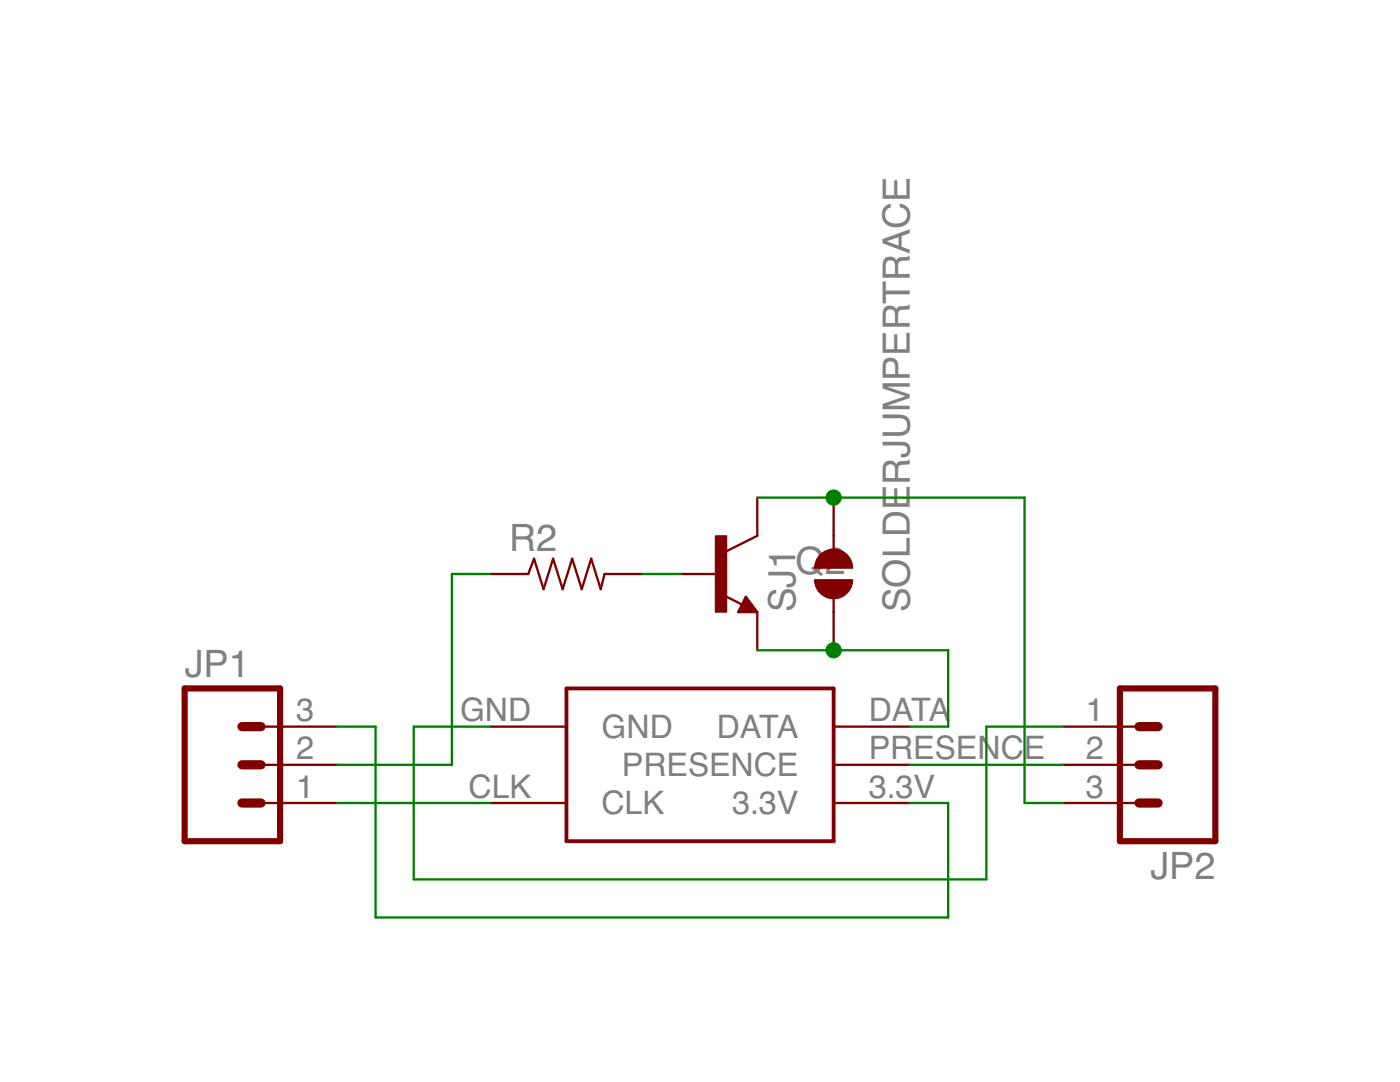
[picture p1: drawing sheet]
<?xml version="1.0" encoding="utf-8"?>
<!DOCTYPE eagle SYSTEM "eagle.dtd">
<!--
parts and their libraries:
SparkFun-Connectors: Licensing: CC v3.0 Share-Alike You are welcome to use this library for commercial purposes.
-->
<eagle version="6.5.0">
<drawing>
<settings>
<setting alwaysvectorfont="no"/>
<setting verticaltext="up"/>
</settings>
<grid distance="0.1" unitdist="inch" unit="inch" style="lines" multiple="1" display="no" altdistance="0.01" altunitdist="inch" altunit="inch"/>
<schematic xreflabel="%F%N/%S.%C%R" xrefpart="/%S.%C%R">
<libraries>
<library name="HHJ">
<symbols>
<symbol name="NUNCHUCK">
<pin name="CLK" x="15.24" y="2.54" length="middle" rot="R180"/>
<pin name="GND" x="15.24" y="-2.54" length="middle" rot="R180"/>
<pin name="3.3V" x="-12.7" y="2.54" length="middle"/>
<pin name="PRESENCE" x="-12.7" y="0" length="middle"/>
<pin name="DATA" x="-12.7" y="-2.54" length="middle"/>
<wire x1="10.16" y1="5.08" x2="10.16" y2="-5.08" width="0.254" layer="94"/>
<wire x1="10.16" y1="-5.08" x2="-7.62" y2="-5.08" width="0.254" layer="94"/>
<wire x1="-7.62" y1="-5.08" x2="-7.62" y2="5.08" width="0.254" layer="94"/>
<wire x1="-7.62" y1="5.08" x2="10.16" y2="5.08" width="0.254" layer="94"/>
</symbol>
</symbols>
<devicesets>
<deviceset name="NUNCHUCK">
<gates>
<gate name="G$1" symbol="NUNCHUCK" x="0" y="0"/>
</gates>
<devices>
<device name="SIMPLE" package="NUNCHUCK-SIMPLE">
<connects>
<connect gate="G$1" pin="3.3V" pad="3.3V"/>
<connect gate="G$1" pin="CLK" pad="CLK"/>
<connect gate="G$1" pin="DATA" pad="DATA"/>
<connect gate="G$1" pin="GND" pad="GND"/>
<connect gate="G$1" pin="PRESENCE" pad="PRESENCE"/>
</connects>
<technologies>
<technology name=""/>
</technologies>
</device>
<device name="LOCL" package="NUNCHUCK-LOCK">
<connects>
<connect gate="G$1" pin="3.3V" pad="3.3V"/>
<connect gate="G$1" pin="CLK" pad="CLK"/>
<connect gate="G$1" pin="DATA" pad="DATA"/>
<connect gate="G$1" pin="GND" pad="GND"/>
<connect gate="G$1" pin="PRESENCE" pad="PRESENCE"/>
</connects>
<technologies>
<technology name=""/>
</technologies>
</device>
</devices>
</deviceset>
</devicesets>
</library>
<library name="SparkFun-Connectors">
<symbols>
<symbol name="M03">
<wire x1="3.81" y1="-5.08" x2="-2.54" y2="-5.08" width="0.4064" layer="94"/>
<wire x1="1.27" y1="2.54" x2="2.54" y2="2.54" width="0.6096" layer="94"/>
<wire x1="1.27" y1="0" x2="2.54" y2="0" width="0.6096" layer="94"/>
<wire x1="1.27" y1="-2.54" x2="2.54" y2="-2.54" width="0.6096" layer="94"/>
<wire x1="-2.54" y1="5.08" x2="-2.54" y2="-5.08" width="0.4064" layer="94"/>
<wire x1="3.81" y1="-5.08" x2="3.81" y2="5.08" width="0.4064" layer="94"/>
<wire x1="-2.54" y1="5.08" x2="3.81" y2="5.08" width="0.4064" layer="94"/>
<text x="-2.54" y="-7.62" size="1.778" layer="96">&gt;VALUE</text>
<text x="-2.54" y="5.842" size="1.778" layer="95">&gt;NAME</text>
<pin name="1" x="7.62" y="-2.54" visible="pad" length="middle" direction="pas" swaplevel="1" rot="R180"/>
<pin name="2" x="7.62" y="0" visible="pad" length="middle" direction="pas" swaplevel="1" rot="R180"/>
<pin name="3" x="7.62" y="2.54" visible="pad" length="middle" direction="pas" swaplevel="1" rot="R180"/>
</symbol>
</symbols>
<devicesets>
<deviceset name="M03" prefix="JP" uservalue="yes">
<gates>
<gate name="G$1" symbol="M03" x="-2.54" y="0"/>
</gates>
<devices>
<device name="PTH" package="1X03">
<connects>
<connect gate="G$1" pin="1" pad="1"/>
<connect gate="G$1" pin="2" pad="2"/>
<connect gate="G$1" pin="3" pad="3"/>
</connects>
<technologies>
<technology name=""/>
</technologies>
</device>
<device name="POLAR" package="MOLEX-1X3">
<connects>
<connect gate="G$1" pin="1" pad="1"/>
<connect gate="G$1" pin="2" pad="2"/>
<connect gate="G$1" pin="3" pad="3"/>
</connects>
<technologies>
<technology name=""/>
</technologies>
</device>
<device name="SCREW" package="SCREWTERMINAL-3.5MM-3">
<connects>
<connect gate="G$1" pin="1" pad="1"/>
<connect gate="G$1" pin="2" pad="2"/>
<connect gate="G$1" pin="3" pad="3"/>
</connects>
<technologies>
<technology name=""/>
</technologies>
</device>
<device name="LOCK" package="1X03_LOCK">
<connects>
<connect gate="G$1" pin="1" pad="1"/>
<connect gate="G$1" pin="2" pad="2"/>
<connect gate="G$1" pin="3" pad="3"/>
</connects>
<technologies>
<technology name=""/>
</technologies>
</device>
<device name="LOCK_LONGPADS" package="1X03_LOCK_LONGPADS">
<connects>
<connect gate="G$1" pin="1" pad="1"/>
<connect gate="G$1" pin="2" pad="2"/>
<connect gate="G$1" pin="3" pad="3"/>
</connects>
<technologies>
<technology name=""/>
</technologies>
</device>
<device name="POLAR_LOCK" package="MOLEX-1X3_LOCK">
<connects>
<connect gate="G$1" pin="1" pad="1"/>
<connect gate="G$1" pin="2" pad="2"/>
<connect gate="G$1" pin="3" pad="3"/>
</connects>
<technologies>
<technology name=""/>
</technologies>
</device>
<device name="SCREW_LOCK" package="SCREWTERMINAL-3.5MM-3_LOCK.007S">
<connects>
<connect gate="G$1" pin="1" pad="1"/>
<connect gate="G$1" pin="2" pad="2"/>
<connect gate="G$1" pin="3" pad="3"/>
</connects>
<technologies>
<technology name=""/>
</technologies>
</device>
<device name="1X03_NO_SILK" package="1X03_NO_SILK">
<connects>
<connect gate="G$1" pin="1" pad="1"/>
<connect gate="G$1" pin="2" pad="2"/>
<connect gate="G$1" pin="3" pad="3"/>
</connects>
<technologies>
<technology name=""/>
</technologies>
</device>
<device name="LONGPADS" package="1X03_LONGPADS">
<connects>
<connect gate="G$1" pin="1" pad="1"/>
<connect gate="G$1" pin="2" pad="2"/>
<connect gate="G$1" pin="3" pad="3"/>
</connects>
<technologies>
<technology name=""/>
</technologies>
</device>
<device name="JST-PTH" package="JST-3-PTH">
<connects>
<connect gate="G$1" pin="1" pad="1"/>
<connect gate="G$1" pin="2" pad="2"/>
<connect gate="G$1" pin="3" pad="3"/>
</connects>
<technologies>
<technology name=""/>
</technologies>
</device>
<device name="POGO_PIN_HOLES_ONLY" package="1X03_PP_HOLES_ONLY">
<connects>
<connect gate="G$1" pin="1" pad="1"/>
<connect gate="G$1" pin="2" pad="2"/>
<connect gate="G$1" pin="3" pad="3"/>
</connects>
<technologies>
<technology name=""/>
</technologies>
</device>
<device name="-SCREW-5MM" package="SCREWTERMINAL-5MM-3">
<connects>
<connect gate="G$1" pin="1" pad="1"/>
<connect gate="G$1" pin="2" pad="2"/>
<connect gate="G$1" pin="3" pad="3"/>
</connects>
<technologies>
<technology name=""/>
</technologies>
</device>
<device name="LOCK_NO_SILK" package="1X03_LOCK_NO_SILK">
<connects>
<connect gate="G$1" pin="1" pad="1"/>
<connect gate="G$1" pin="2" pad="2"/>
<connect gate="G$1" pin="3" pad="3"/>
</connects>
<technologies>
<technology name=""/>
</technologies>
</device>
<device name="" package="JST-3-SMD">
<connects>
<connect gate="G$1" pin="1" pad="1"/>
<connect gate="G$1" pin="2" pad="2"/>
<connect gate="G$1" pin="3" pad="3"/>
</connects>
<technologies>
<technology name=""/>
</technologies>
</device>
<device name="SMD" package="1X03-1MM-RA">
<connects>
<connect gate="G$1" pin="1" pad="1"/>
<connect gate="G$1" pin="2" pad="2"/>
<connect gate="G$1" pin="3" pad="3"/>
</connects>
<technologies>
<technology name=""/>
</technologies>
</device>
<device name="SMD_RA_FEMALE" package="1X03_SMD_RA_FEMALE">
<connects>
<connect gate="G$1" pin="1" pad="1"/>
<connect gate="G$1" pin="2" pad="2"/>
<connect gate="G$1" pin="3" pad="3"/>
</connects>
<technologies>
<technology name="">
<attribute name="PROD_ID" value="CONN-10926"/>
<attribute name="VALUE" value="1x3 RA Female .1&quot;"/>
</technology>
</technologies>
</device>
<device name="SMD_RA_MALE" package="1X03_SMD_RA_MALE">
<connects>
<connect gate="G$1" pin="1" pad="1"/>
<connect gate="G$1" pin="2" pad="2"/>
<connect gate="G$1" pin="3" pad="3"/>
</connects>
<technologies>
<technology name="">
<attribute name="PROD_ID" value="CONN-10925"/>
</technology>
</technologies>
</device>
<device name="SMD_RA_MALE_POST" package="1X03_SMD_RA_MALE_POST">
<connects>
<connect gate="G$1" pin="1" pad="1"/>
<connect gate="G$1" pin="2" pad="2"/>
<connect gate="G$1" pin="3" pad="3"/>
</connects>
<technologies>
<technology name=""/>
</technologies>
</device>
</devices>
</deviceset>
</devicesets>
</library>
<library name="SparkFun-DiscreteSemi">
<symbols>
<symbol name="NPN">
<wire x1="2.54" y1="2.54" x2="0.508" y2="1.524" width="0.1524" layer="94"/>
<wire x1="1.778" y1="-1.524" x2="2.54" y2="-2.54" width="0.1524" layer="94"/>
<wire x1="2.54" y1="-2.54" x2="1.27" y2="-2.54" width="0.1524" layer="94"/>
<wire x1="1.27" y1="-2.54" x2="1.778" y2="-1.524" width="0.1524" layer="94"/>
<wire x1="1.54" y1="-2.04" x2="0.308" y2="-1.424" width="0.1524" layer="94"/>
<wire x1="1.524" y1="-2.413" x2="2.286" y2="-2.413" width="0.254" layer="94"/>
<wire x1="2.286" y1="-2.413" x2="1.778" y2="-1.778" width="0.254" layer="94"/>
<wire x1="1.778" y1="-1.778" x2="1.524" y2="-2.286" width="0.254" layer="94"/>
<wire x1="1.524" y1="-2.286" x2="1.905" y2="-2.286" width="0.254" layer="94"/>
<wire x1="1.905" y1="-2.286" x2="1.778" y2="-2.032" width="0.254" layer="94"/>
<text x="5.08" y="0" size="1.778" layer="95">&gt;NAME</text>
<text x="5.08" y="-2.54" size="1.778" layer="96">&gt;VALUE</text>
<rectangle x1="-0.254" y1="-2.54" x2="0.508" y2="2.54" layer="94"/>
<pin name="B" x="-2.54" y="0" visible="off" length="short" direction="pas" swaplevel="1"/>
<pin name="E" x="2.54" y="-5.08" visible="off" length="short" direction="pas" swaplevel="3" rot="R90"/>
<pin name="C" x="2.54" y="5.08" visible="off" length="short" direction="pas" swaplevel="2" rot="R270"/>
</symbol>
</symbols>
<devicesets>
<deviceset name="TRANSISTOR_NPN" prefix="Q" uservalue="yes">
<gates>
<gate name="G$1" symbol="NPN" x="0" y="0"/>
</gates>
<devices>
<device name="SOT23" package="SOT23">
<connects>
<connect gate="G$1" pin="B" pad="1"/>
<connect gate="G$1" pin="C" pad="3"/>
<connect gate="G$1" pin="E" pad="2"/>
</connects>
<technologies>
<technology name=""/>
</technologies>
</device>
<device name="SOT23-3" package="SOT23-3">
<connects>
<connect gate="G$1" pin="B" pad="1"/>
<connect gate="G$1" pin="C" pad="3"/>
<connect gate="G$1" pin="E" pad="2"/>
</connects>
<technologies>
<technology name=""/>
</technologies>
</device>
<device name="TO92" package="TO-92">
<connects>
<connect gate="G$1" pin="B" pad="2"/>
<connect gate="G$1" pin="C" pad="3"/>
<connect gate="G$1" pin="E" pad="1"/>
</connects>
<technologies>
<technology name=""/>
</technologies>
</device>
<device name="&quot;" package="SOT223">
<connects>
<connect gate="G$1" pin="B" pad="1"/>
<connect gate="G$1" pin="C" pad="2"/>
<connect gate="G$1" pin="E" pad="3"/>
</connects>
<technologies>
<technology name=""/>
</technologies>
</device>
<device name="SOT89" package="SOT89">
<connects>
<connect gate="G$1" pin="B" pad="1"/>
<connect gate="G$1" pin="C" pad="2"/>
<connect gate="G$1" pin="E" pad="3"/>
</connects>
<technologies>
<technology name=""/>
</technologies>
</device>
<device name="TO-92-AMMO" package="TO-92-AMMO">
<connects>
<connect gate="G$1" pin="B" pad="2"/>
<connect gate="G$1" pin="C" pad="3"/>
<connect gate="G$1" pin="E" pad="1"/>
</connects>
<technologies>
<technology name=""/>
</technologies>
</device>
<device name="MMBT2222A" package="SOT23">
<connects>
<connect gate="G$1" pin="B" pad="1"/>
<connect gate="G$1" pin="C" pad="3"/>
<connect gate="G$1" pin="E" pad="2"/>
</connects>
<technologies>
<technology name="">
<attribute name="PROD_ID" value="TRANS-08049"/>
<attribute name="VALUE" value="MMBT2222A" constant="no"/>
</technology>
</technologies>
</device>
<device name="MPSA42" package="SOT23">
<connects>
<connect gate="G$1" pin="B" pad="1"/>
<connect gate="G$1" pin="C" pad="3"/>
<connect gate="G$1" pin="E" pad="2"/>
</connects>
<technologies>
<technology name="">
<attribute name="PROD_ID" value="TRANS-09116"/>
<attribute name="VALUE" value="MPSA42" constant="no"/>
</technology>
</technologies>
</device>
<device name="MMBT5088" package="SOT23">
<connects>
<connect gate="G$1" pin="B" pad="1"/>
<connect gate="G$1" pin="C" pad="3"/>
<connect gate="G$1" pin="E" pad="2"/>
</connects>
<technologies>
<technology name="">
<attribute name="PROD_ID" value="TRANS-11160"/>
<attribute name="VALUE" value="MMBT5088" constant="no"/>
</technology>
</technologies>
</device>
</devices>
</deviceset>
</devicesets>
</library>
<library name="SparkFun-Passives">
<symbols>
<symbol name="SJ">
<wire x1="0.381" y1="0.635" x2="0.381" y2="-0.635" width="1.27" layer="94" curve="-180" cap="flat"/>
<wire x1="-0.381" y1="-0.635" x2="-0.381" y2="0.635" width="1.27" layer="94" curve="-180" cap="flat"/>
<wire x1="2.54" y1="0" x2="1.651" y2="0" width="0.1524" layer="94"/>
<wire x1="-2.54" y1="0" x2="-1.651" y2="0" width="0.1524" layer="94"/>
<text x="-2.54" y="2.54" size="1.778" layer="95">&gt;NAME</text>
<text x="-2.54" y="-5.08" size="1.778" layer="96">&gt;VALUE</text>
<pin name="2" x="5.08" y="0" visible="off" length="short" direction="pas" swaplevel="1" rot="R180"/>
<pin name="1" x="-5.08" y="0" visible="off" length="short" direction="pas" swaplevel="1"/>
</symbol>
</symbols>
<devicesets>
<deviceset name="SOLDERJUMPER" prefix="SJ">
<gates>
<gate name="1" symbol="SJ" x="0" y="0"/>
</gates>
<devices>
<device name="NC" package="SJ_2S">
<connects>
<connect gate="1" pin="1" pad="1"/>
<connect gate="1" pin="2" pad="2"/>
</connects>
<technologies>
<technology name=""/>
</technologies>
</device>
<device name="TRACE" package="SJ_2S-TRACE">
<connects>
<connect gate="1" pin="1" pad="1"/>
<connect gate="1" pin="2" pad="2"/>
</connects>
<technologies>
<technology name=""/>
</technologies>
</device>
<device name="NC2" package="SJ_2S-NOTRACE">
<connects>
<connect gate="1" pin="1" pad="1"/>
<connect gate="1" pin="2" pad="2"/>
</connects>
<technologies>
<technology name=""/>
</technologies>
</device>
<device name="NO" package="SJ_2S-NO">
<connects>
<connect gate="1" pin="1" pad="1"/>
<connect gate="1" pin="2" pad="2"/>
</connects>
<technologies>
<technology name=""/>
</technologies>
</device>
</devices>
</deviceset>
</devicesets>
</library>
<library name="SparkFun-Resistors">
<symbols>
<symbol name="RESISTOR">
<wire x1="-2.54" y1="0" x2="-2.159" y2="1.016" width="0.1524" layer="94"/>
<wire x1="-2.159" y1="1.016" x2="-1.524" y2="-1.016" width="0.1524" layer="94"/>
<wire x1="-1.524" y1="-1.016" x2="-0.889" y2="1.016" width="0.1524" layer="94"/>
<wire x1="-0.889" y1="1.016" x2="-0.254" y2="-1.016" width="0.1524" layer="94"/>
<wire x1="-0.254" y1="-1.016" x2="0.381" y2="1.016" width="0.1524" layer="94"/>
<wire x1="0.381" y1="1.016" x2="1.016" y2="-1.016" width="0.1524" layer="94"/>
<wire x1="1.016" y1="-1.016" x2="1.651" y2="1.016" width="0.1524" layer="94"/>
<wire x1="1.651" y1="1.016" x2="2.286" y2="-1.016" width="0.1524" layer="94"/>
<wire x1="2.286" y1="-1.016" x2="2.54" y2="0" width="0.1524" layer="94"/>
<text x="-3.81" y="1.4986" size="1.778" layer="95">&gt;NAME</text>
<text x="-3.81" y="-3.302" size="1.778" layer="96">&gt;VALUE</text>
<pin name="2" x="5.08" y="0" visible="off" length="short" direction="pas" swaplevel="1" rot="R180"/>
<pin name="1" x="-5.08" y="0" visible="off" length="short" direction="pas" swaplevel="1"/>
</symbol>
</symbols>
<devicesets>
<deviceset name="RESISTOR" prefix="R" uservalue="yes">
<gates>
<gate name="G$1" symbol="RESISTOR" x="0" y="0"/>
</gates>
<devices>
<device name="1206" package="1206">
<connects>
<connect gate="G$1" pin="1" pad="1"/>
<connect gate="G$1" pin="2" pad="2"/>
</connects>
<technologies>
<technology name=""/>
</technologies>
</device>
<device name="AXIAL-0.3" package="AXIAL-0.3">
<connects>
<connect gate="G$1" pin="1" pad="P$1"/>
<connect gate="G$1" pin="2" pad="P$2"/>
</connects>
<technologies>
<technology name=""/>
</technologies>
</device>
<device name="2010" package="R2010">
<connects>
<connect gate="G$1" pin="1" pad="1"/>
<connect gate="G$1" pin="2" pad="2"/>
</connects>
<technologies>
<technology name=""/>
</technologies>
</device>
<device name="0805-RES" package="0805">
<connects>
<connect gate="G$1" pin="1" pad="1"/>
<connect gate="G$1" pin="2" pad="2"/>
</connects>
<technologies>
<technology name=""/>
</technologies>
</device>
<device name="0603-RES" package="0603-RES">
<connects>
<connect gate="G$1" pin="1" pad="1"/>
<connect gate="G$1" pin="2" pad="2"/>
</connects>
<technologies>
<technology name=""/>
</technologies>
</device>
<device name="0603" package="0603-RES">
<connects>
<connect gate="G$1" pin="1" pad="1"/>
<connect gate="G$1" pin="2" pad="2"/>
</connects>
<technologies>
<technology name=""/>
</technologies>
</device>
<device name="PTH-1/6W" package="1/6W-RES">
<connects>
<connect gate="G$1" pin="1" pad="1"/>
<connect gate="G$1" pin="2" pad="2"/>
</connects>
<technologies>
<technology name=""/>
</technologies>
</device>
<device name="2512" package="R2512">
<connects>
<connect gate="G$1" pin="1" pad="1"/>
<connect gate="G$1" pin="2" pad="2"/>
</connects>
<technologies>
<technology name=""/>
</technologies>
</device>
<device name="PTH-1/4W" package="AXIAL-0.4">
<connects>
<connect gate="G$1" pin="1" pad="P$1"/>
<connect gate="G$1" pin="2" pad="P$2"/>
</connects>
<technologies>
<technology name=""/>
</technologies>
</device>
<device name="PTH-1/2W" package="AXIAL-0.5">
<connects>
<connect gate="G$1" pin="1" pad="P$1"/>
<connect gate="G$1" pin="2" pad="P$2"/>
</connects>
<technologies>
<technology name=""/>
</technologies>
</device>
<device name="PTH-1W" package="AXIAL-0.6">
<connects>
<connect gate="G$1" pin="1" pad="P$1"/>
<connect gate="G$1" pin="2" pad="P$2"/>
</connects>
<technologies>
<technology name=""/>
</technologies>
</device>
<device name="PTH-2W" package="AXIAL-0.8">
<connects>
<connect gate="G$1" pin="1" pad="P$1"/>
<connect gate="G$1" pin="2" pad="P$2"/>
</connects>
<technologies>
<technology name=""/>
</technologies>
</device>
<device name="KIT" package="AXIAL-0.3-KIT">
<connects>
<connect gate="G$1" pin="1" pad="P$1"/>
<connect gate="G$1" pin="2" pad="P$2"/>
</connects>
<technologies>
<technology name=""/>
</technologies>
</device>
<device name="EZ" package="AXIAL-0.3EZ">
<connects>
<connect gate="G$1" pin="1" pad="P$1"/>
<connect gate="G$1" pin="2" pad="P$2"/>
</connects>
<technologies>
<technology name=""/>
</technologies>
</device>
<device name="PTH-1/4W-VERT" package="AXIAL-0.1EZ">
<connects>
<connect gate="G$1" pin="1" pad="P$1"/>
<connect gate="G$1" pin="2" pad="P$2"/>
</connects>
<technologies>
<technology name=""/>
</technologies>
</device>
</devices>
</deviceset>
</devicesets>
</library>
</libraries>
<attributes>
</attributes>
<variantdefs>
</variantdefs>
<classes>
<class number="0" name="default" width="0" drill="0">
</class>
</classes>
<parts>
<part name="U$1" library="HHJ" deviceset="NUNCHUCK" device="LOCL"/>
<part name="JP1" library="SparkFun-Connectors" deviceset="M03" device="PTH"/>
<part name="JP2" library="SparkFun-Connectors" deviceset="M03" device="PTH"/>
<part name="SJ1" library="SparkFun-Passives" deviceset="SOLDERJUMPER" device="TRACE"/>
<part name="Q2" library="SparkFun-DiscreteSemi" deviceset="TRANSISTOR_NPN" device="SOT23"/>
<part name="R2" library="SparkFun-Resistors" deviceset="RESISTOR" device="0603"/>
</parts>
<sheets>
<sheet>
<plain>
</plain>
<instances>
<instance part="U$1" gate="G$1" x="60.96" y="43.18" rot="R180"/>
<instance part="JP1" gate="G$1" x="27.94" y="43.18"/>
<instance part="JP2" gate="G$1" x="91.44" y="43.18" rot="R180"/>
<instance part="SJ1" gate="1" x="68.58" y="55.88" rot="R90"/>
<instance part="Q2" gate="G$1" x="60.96" y="55.88"/>
<instance part="R2" gate="G$1" x="50.8" y="55.88"/>
</instances>
<busses>
</busses>
<nets>
<net name="PRES" class="0">
<segment>
<pinref part="U$1" gate="G$1" pin="PRESENCE"/>
<wire x1="83.82" y1="43.18" x2="73.66" y2="43.18" width="0.1524" layer="91"/>
<pinref part="JP2" gate="G$1" pin="2"/>
</segment>
</net>
<net name="SCL" class="0">
<segment>
<pinref part="U$1" gate="G$1" pin="CLK"/>
<pinref part="JP1" gate="G$1" pin="1"/>
<wire x1="45.72" y1="40.64" x2="35.56" y2="40.64" width="0.1524" layer="91"/>
</segment>
</net>
<net name="N$1" class="0">
<segment>
<wire x1="55.88" y1="55.88" x2="58.42" y2="55.88" width="0.1524" layer="91"/>
<pinref part="Q2" gate="G$1" pin="B"/>
<pinref part="R2" gate="G$1" pin="2"/>
</segment>
</net>
<net name="EN" class="0">
<segment>
<pinref part="JP1" gate="G$1" pin="2"/>
<wire x1="35.56" y1="43.18" x2="43.18" y2="43.18" width="0.1524" layer="91"/>
<wire x1="43.18" y1="43.18" x2="43.18" y2="55.88" width="0.1524" layer="91"/>
<wire x1="43.18" y1="55.88" x2="45.72" y2="55.88" width="0.1524" layer="91"/>
<pinref part="R2" gate="G$1" pin="1"/>
</segment>
</net>
<net name="3.3V" class="0">
<segment>
<pinref part="JP1" gate="G$1" pin="3"/>
<wire x1="38.1" y1="45.72" x2="35.56" y2="45.72" width="0.1524" layer="91"/>
<pinref part="U$1" gate="G$1" pin="3.3V"/>
<wire x1="73.66" y1="40.64" x2="76.2" y2="40.64" width="0.1524" layer="91"/>
<wire x1="76.2" y1="40.64" x2="76.2" y2="33.02" width="0.1524" layer="91"/>
<wire x1="76.2" y1="33.02" x2="38.1" y2="33.02" width="0.1524" layer="91"/>
<wire x1="38.1" y1="33.02" x2="38.1" y2="45.72" width="0.1524" layer="91"/>
</segment>
</net>
<net name="SDA" class="0">
<segment>
<wire x1="63.5" y1="50.8" x2="68.58" y2="50.8" width="0.1524" layer="91"/>
<wire x1="68.58" y1="50.8" x2="76.2" y2="50.8" width="0.1524" layer="91"/>
<wire x1="76.2" y1="50.8" x2="76.2" y2="45.72" width="0.1524" layer="91"/>
<pinref part="U$1" gate="G$1" pin="DATA"/>
<wire x1="76.2" y1="45.72" x2="73.66" y2="45.72" width="0.1524" layer="91"/>
<pinref part="SJ1" gate="1" pin="1"/>
<junction x="68.58" y="50.8"/>
<pinref part="Q2" gate="G$1" pin="E"/>
</segment>
</net>
<net name="GND" class="0">
<segment>
<pinref part="U$1" gate="G$1" pin="GND"/>
<wire x1="45.72" y1="45.72" x2="40.64" y2="45.72" width="0.1524" layer="91"/>
<wire x1="40.64" y1="45.72" x2="40.64" y2="35.56" width="0.1524" layer="91"/>
<wire x1="40.64" y1="35.56" x2="78.74" y2="35.56" width="0.1524" layer="91"/>
<pinref part="JP2" gate="G$1" pin="1"/>
<wire x1="78.74" y1="35.56" x2="78.74" y2="45.72" width="0.1524" layer="91"/>
<wire x1="78.74" y1="45.72" x2="83.82" y2="45.72" width="0.1524" layer="91"/>
</segment>
</net>
<net name="N$6" class="0">
<segment>
<wire x1="81.28" y1="60.96" x2="68.58" y2="60.96" width="0.1524" layer="91"/>
<pinref part="SJ1" gate="1" pin="2"/>
<junction x="68.58" y="60.96"/>
<wire x1="68.58" y1="60.96" x2="63.5" y2="60.96" width="0.1524" layer="91"/>
<pinref part="Q2" gate="G$1" pin="C"/>
<wire x1="81.28" y1="60.96" x2="81.28" y2="40.64" width="0.1524" layer="91"/>
<pinref part="JP2" gate="G$1" pin="3"/>
<wire x1="81.28" y1="40.64" x2="83.82" y2="40.64" width="0.1524" layer="91"/>
</segment>
</net>
</nets>
</sheet>
</sheets>
</schematic>
</drawing>
</eagle>
